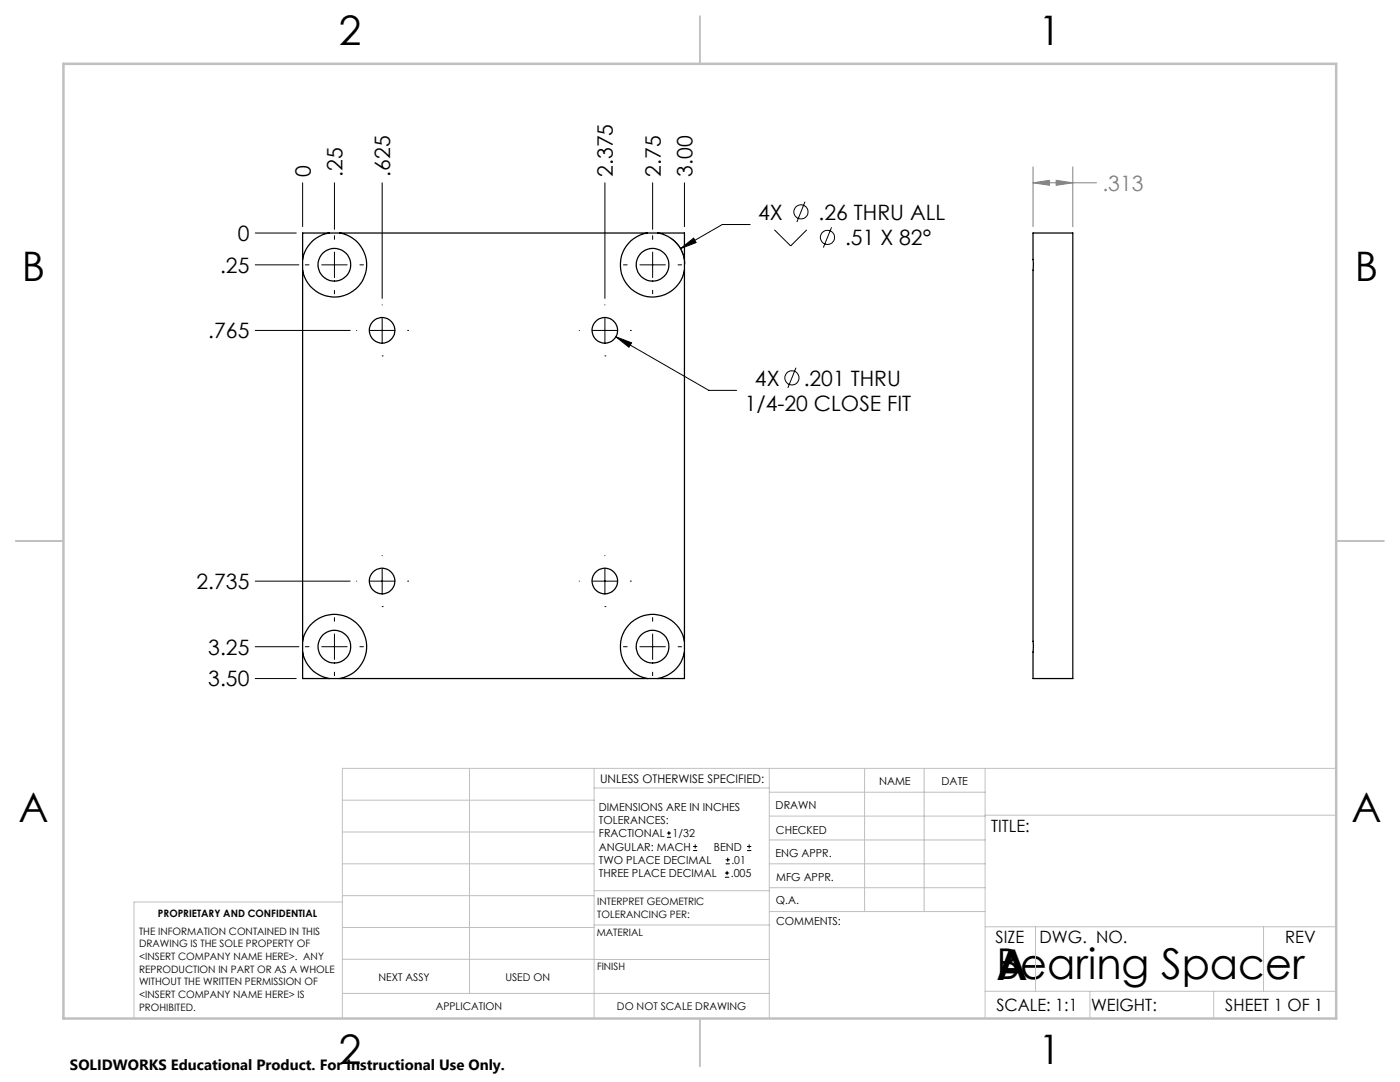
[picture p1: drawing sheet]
<svg xmlns="http://www.w3.org/2000/svg" width="279mm" height="216mm" viewBox="0 0 279 216" stroke-linecap="round" stroke-linejoin="round" font-family="sans-serif">
<g fill="none" stroke="#000" stroke-width=".2">
<path d="M60.4 36.5v8.7M66.7 36.5v9.3M76.3 36.5v23M120.7 36.5v23M130.2 36.5v9.3M136.6 36.5v8.7M50.9 52.8h8.8M50.9 46.5h8.2M60.9 52.8h.8M64.2 52.8h5.1M66.7 47v.8M66.7 50.3v5.1"/>
<path d="M66.7 57.9v.7M71.8 52.8h.7M124.4 52.8h.8M127.7 52.8h5.1M130.2 47v.8M130.2 50.3v5.1M130.2 57.9v.7M133.8 47.5a6.4 6.4 0 0 1 2.9 5.1M135.3 52.8h.7M135.8 49.6l2.6-2.1 .5 .9zM149.7 44.8h-5.6l-8.3 4.8M154.6 45.9l3.2 3.2 3.2-3.2"/>
<path d="M160.7 40.3l-1.7 4M165.9 45.4l-1.6 4M50.9 65.9h19M71.2 65.9h.1M73.7 65.9h5.1M76.3 71h.1M76.3 60.8v.1M76.3 63.4v5.1M81.4 65.9h.1M115.6 65.9h.1M118.2 65.9h5.1M120.7 71h.1"/>
<path d="M120.7 60.8v.1M120.7 63.4v5.1M122.9 67.2l3.1 1.2-.5 .9zM122.9 67.2l18.6 10.7h5.5M125.8 65.9h.1M158.9 73.4l-1.7 4M50.9 116h19M71.2 116h.1M73.7 116h5.1M76.3 110.8v.1M76.3 113.4v5.1M81.4 116h.1"/>
<path d="M115.6 116h.1M118.2 116h5.1M120.7 110.8v.1M120.7 113.4v5.1M125.8 116h.1M50.9 129h8.8M50.9 135.4h8.2M60.9 129h.8M64.2 129h5.1M66.7 123.2v.8M66.7 126.5v5.1M66.7 134.1v.7"/>
<path d="M71.8 129h.7M76.3 121h.1M120.7 121h.1M124.4 129h.8M127.7 129h5.1M130.2 123.2v.8M130.2 126.5v5.1M130.2 134.1v.7M135.3 129h.7M133.1 167.1h.8M133.1 166.2h.8M133.5 165.8v.9"/>
<path d="M138.3 169.7h.8M138.3 168.9h.8M138.7 168.5v.8M144.7 175h.8M144.7 174.2h.8M144.8 172.4h.9M144.8 171.6h.9M145.1 173.8v.8M145.2 171.1v.9M149.1 169.7h.8M149.1 168.9h.8M149.5 168.5v.8"/>
<circle cx="159.8" cy="42.3" r="1.41"/>
<circle cx="165.1" cy="47.4" r="1.42"/>
<circle cx="158" cy="75.4" r="1.41"/>
</g>
<path d="M206.2 36.5l3.2-.5v1zM206.2 33.3v11.9M206.2 36.5h12.6M210.8 36l3.3 .5-3.3 .5zM214.1 33.3v11.9" fill="none" stroke="#808080" stroke-width=".2"/>
<g fill="none" stroke="#c0c0c0" stroke-width=".2">
<path d="M68.3 159.7h50.3M93.7 153.3v44.9M118.6 153.3v49.9M118.6 157.2h34.9M153.5 153.3v49.9M153.5 158.1h43.1M172.5 153.3v28.6M184.4 153.3v28.6M196.6 153.3v49.9M266.7 153.3h-198.4v49.9M68.3 178.7h50.3M68.3 172.4h50.3"/>
<path d="M68.3 166h50.3M68.3 180h-41.6v23.2M118.6 177.7h35M153.5 167.6h43.1M153.5 162.8h43.1M153.5 172.4h43.1M153.5 177.1h43.1M196.6 162.7h70.1M68.3 198.2h85.2M68.3 191.4l85.2 .1M68.3 185.1h50.3M118.6 184.6h35"/>
<path d="M153.6 181.9h43M196.6 197.8h70.1M196.6 184.9h70.1M206.7 184.9v12.9M217.5 197.8v5.4M242.2 197.8v5.4M252.2 184.9v12.9"/>
</g>
<path d="M139.7 3.2v9.5M3.1 107.9h9.6M266.7 107.9h9.5M139.7 203.2v9.6" fill="none" stroke="#c0c0c0" stroke-width=".25"/>
<path d="M12.7 12.7h254v190.5h-254z" fill="none" stroke="#c0c0c0" stroke-width=".5"/>
<path d="M135.8 49.6l3.1-1.2-.5-.9zM122.9 67.2l2.6 2.1 .5-.9z" fill="#000"/>
<path d="M206.2 36.5l3.2-.5v1zM210.8 36l3.3 .5-3.3 .5z" fill="#808080"/>
<g fill="none" stroke="#000" stroke-width=".25">
<path d="M60.4 51.8v2.1M60.4 53.9v74.1M65.7 46.5a6.3 6.3 0 0 0-5.3 5.3M65.7 46.5h2.1M65.7 46.5h-5.3v5.3M67.8 46.5a6.4 6.4 0 0 1 3.5 10.9 6.4 6.4 0 0 1-10.9-3.5M67.8 46.5h61.4M129.2 46.5a6.4 6.4 0 0 0-3.5 10.9 6.4 6.4 0 0 0 10.9-3.5M129.2 46.5h2.1M131.3 46.5a6.4 6.4 0 0 1 5.3 5.3M131.3 46.5h5.3v5.3M136.6 51.8v2.1"/>
<path d="M136.6 53.9v74.1M206.2 46.5h7.9v88.9h-7.9zM60.4 130.1a6.5 6.5 0 0 0 5.3 5.3M60.4 128a6.4 6.4 0 0 1 10.9-3.5 6.4 6.4 0 0 1-3.5 10.9M60.4 128v2.1M60.4 130.1v5.3h5.3M65.7 135.4h2.1M67.8 135.4h61.4M129.2 135.4h2.1M136.6 130.1a6.5 6.5 0 0 1-5.3 5.3M136.6 128a6.5 6.5 0 0 0-10.9-3.5 6.5 6.5 0 0 0 3.5 10.9M136.6 128v2.1"/>
<path d="M136.6 130.1v5.3h-5.3"/>
<circle cx="66.7" cy="52.8" r="3.3"/>
<circle cx="130.2" cy="52.8" r="3.3"/>
<circle cx="76.3" cy="65.9" r="2.55"/>
<circle cx="120.7" cy="65.9" r="2.55"/>
<circle cx="76.3" cy="115.9" r="2.55"/>
<circle cx="120.7" cy="115.9" r="2.55"/>
<circle cx="66.7" cy="129" r="3.3"/>
<circle cx="130.2" cy="129" r="3.3"/>
</g>
<g font-size="8.5">
<text x="198.9" y="195.4">Bearing Spacer</text>
<text x="198.9" y="195.5">A</text>
</g>
<g font-size="8.1">
<text x="67.6" y="8.9">2</text>
<text x="207.3" y="8.9">1</text>
<text x="4.4" y="56.2">B</text>
<text x="270.4" y="56.2">B</text>
<text x="3.7" y="164.1">A</text>
<text x="269.7" y="164.1">A</text>
<text x="67.6" y="212.4">2</text>
<text x="207.3" y="212.4">1</text>
</g>
<g font-size="4.2">
<text x="62" y="35.3" transform="rotate(-90 62 35.3)">0</text>
<text x="68.4" y="35.3" transform="rotate(-90 68.4 35.3)">.25</text>
<text x="77.9" y="35.3" transform="rotate(-90 77.9 35.3)">.625</text>
<text x="122.3" y="35.3" transform="rotate(-90 122.3 35.3)">2.375</text>
<text x="131.9" y="35.3" transform="rotate(-90 131.9 35.3)">2.75</text>
<text x="138.2" y="35.3" transform="rotate(-90 138.2 35.3)">3.00</text>
<text x="151.3" y="43.8">4X</text>
<text x="163.4" y="43.8">.26 THRU ALL</text>
<text x="47.4" y="48.1">0</text>
<text x="168.7" y="48.9">.51 X 82°</text>
<text x="43.9" y="54.4">.25</text>
<text x="41.6" y="67.5">.765</text>
<text x="150.7" y="76.9">4X</text>
<text x="160.4" y="76.9">.201 THRU</text>
<text x="148.6" y="82">1/4-20 CLOSE FIT</text>
<text x="39.2" y="117.5">2.735</text>
<text x="41.6" y="130.6">3.25</text>
<text x="41.6" y="137">3.50</text>
</g>
<text font-size="4.2" fill="#808080" x="220" y="38.1">.313</text>
<g font-size="3.4">
<text x="197.8" y="166">TITLE:</text>
<text x="198.7" y="188.1">SIZE</text>
<text x="207.5" y="188.1">DWG. NO.</text>
<text x="256.5" y="188.2">REV</text>
<text x="198.8" y="201.7">SCALE: 1:1</text>
<text x="217.7" y="201.8">WEIGHT:</text>
<text x="244.5" y="201.7">SHEET 1 OF 1</text>
</g>
<text font-size="3" x="14" y="213.5">SOLIDWORKS Educational Product. For Instructional Use Only.</text>
<text font-size="2.4" x="119.8" y="156.2">UNLESS OTHERWISE SPECIFIED:</text>
<g font-size="2.2">
<text x="119.5" y="161.8">DIMENSIONS ARE IN INCHES</text>
<text x="154.8" y="161.4">DRAWN</text>
<text x="175.4" y="156.6">NAME</text>
<text x="187.9" y="156.7">DATE</text>
<text x="119.5" y="164.4">TOLERANCES:</text>
<text x="119.5" y="167.1">FRACTIONAL</text>
<text x="134.2" y="167.1">1/32</text>
<text x="154.9" y="166.3">CHECKED</text>
<text x="119.5" y="172.4">TWO PLACE DECIMAL</text>
<text x="119.5" y="169.7">ANGULAR: MACH</text>
<text x="142.5" y="169.7">BEND</text>
<text x="146" y="172.4">.01</text>
<text x="154.8" y="171">ENG APPR.</text>
<text x="119.5" y="175">THREE PLACE DECIMAL</text>
<text x="145.8" y="175">.005</text>
<text x="154.9" y="175.7">MFG APPR.</text>
<text x="154.9" y="180.4">Q.A.</text>
<text x="154.9" y="184.6">COMMENTS:</text>
</g>
<g font-size="2.1">
<text x="75.5" y="195.7">NEXT ASSY</text>
<text x="100.9" y="195.7">USED ON</text>
<text x="86.9" y="201.5">APPLICATION</text>
<text x="123.1" y="201.6">DO NOT SCALE DRAWING</text>
</g>
<g font-size="2">
<text x="31.5" y="182.9">PROPRIETARY AND CONFIDENTIAL</text>
<text x="119.2" y="180.6">INTERPRET GEOMETRIC</text>
<text x="119.2" y="183.1">TOLERANCING PER:</text>
<text x="27.8" y="186.5">THE INFORMATION CONTAINED IN THIS</text>
<text x="27.8" y="189">DRAWING IS THE SOLE PROPERTY OF</text>
<text x="27.8" y="191.6">&lt;INSERT COMPANY NAME HERE&gt;. ANY</text>
<text x="119.1" y="186.7">MATERIAL</text>
<text x="27.8" y="194.1">REPRODUCTION IN PART OR AS A WHOLE</text>
<text x="27.8" y="196.6">WITHOUT THE WRITTEN PERMISSION OF</text>
<text x="119.1" y="193.5">FINISH</text>
<text x="27.8" y="199.1">&lt;INSERT COMPANY NAME HERE&gt; IS</text>
<text x="27.8" y="201.7">PROHIBITED.</text>
</g>
</svg>
